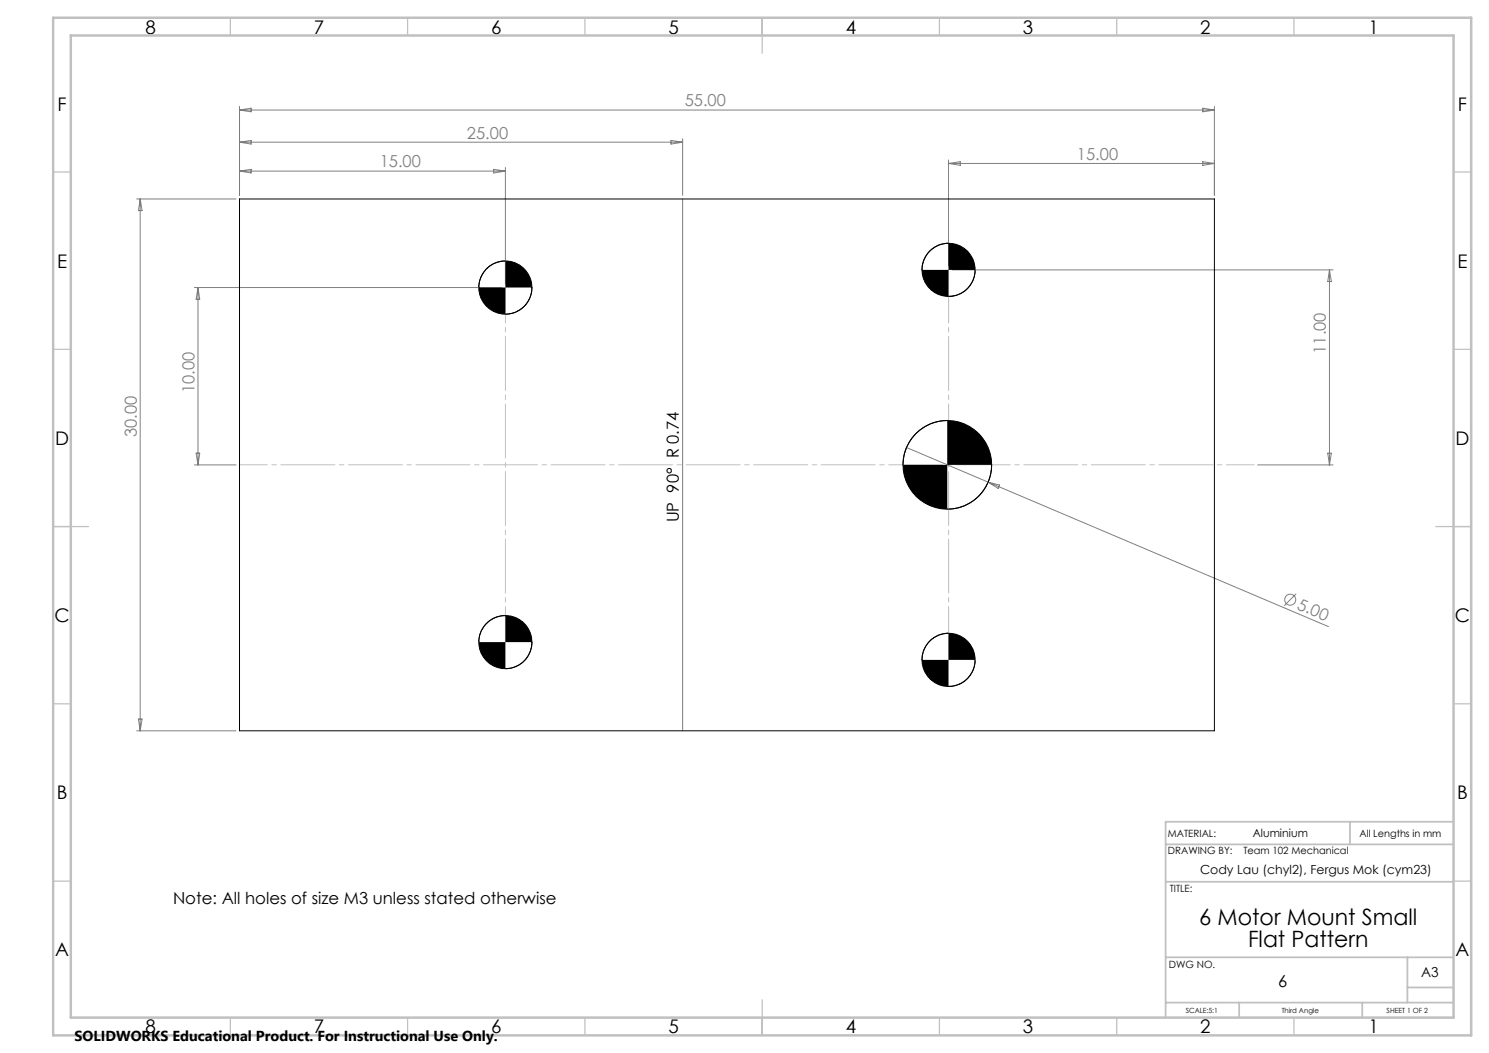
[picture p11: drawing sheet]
<svg xmlns="http://www.w3.org/2000/svg" width="420mm" height="297mm" viewBox="0 0 420 297" stroke-linecap="round" stroke-linejoin="round" font-family="sans-serif">
<g fill="none" stroke="#808080" stroke-width=".28">
<path d="M67.6 30v25.1M67.6 31h274.9M67.6 31l3.2-.5v1zM189.3 39.6l3.2 .5-3.2 .5zM192.5 39.1v16M339.3 30.5l3.2 .5-3.2 .5zM342.5 30v25.1M38.6 56.1h28M39.5 56.1v150M39.5 56.1l.6 3.3h-1zM67.6 40.1l3.2-.5v1zM67.6 48.3l3.2-.5v1z"/>
<path d="M67.6 48.3h75M67.6 40.1h124.9M139.2 47.8l3.4 .5-3.4 .5zM142.6 47.3v32.8M192.5 56.1v150M267.5 45.1v30M267.5 46.1h75M267.5 46.1l3.4-.5v1zM339.3 45.6l3.2 .5-3.2 .5zM268.6 76.1h107.4M375 76.1v55M375 76.1l.5 3.3h-1z"/>
<path d="M54.8 81.1h86.8M55.8 81.1v50M55.8 81.1l.5 3.3h-1zM54.8 131.1h11.8M55.3 127.8h1l-.5 3.3zM255.7 126.2l23 9.8M278.7 136l96 40.7M278.7 136l3.2 .8-.3 1zM354.8 131.1h21.2M374.5 127.8h1l-.5 3.3zM365.6 167.5l-3.4 3.3M38.6 206.1h28"/>
<path d="M39.1 202.8h1l-.6 3.3z"/>
<circle cx="363.9" cy="169.2" r="1.56"/>
</g>
<g fill="none" stroke="#000" stroke-width=".28">
<path d="M67.6 56.1h274.9v150h-274.9zM142.6 73.6a7.5 7.5 0 0 0-7.6 7.5M267.5 68.6a7.5 7.5 0 0 0-7.4 7.5M275.1 76.1a7.5 7.5 0 0 1-7.6 7.5M150 81.1a7.5 7.5 0 0 1-7.4 7.5M267.2 118.6a12.5 12.5 0 0 0-12.5 12.5M279.7 131.1a12.5 12.5 0 0 1-12.5 12.5M142.6 173.6a7.6 7.6 0 0 0-7.6 7.5M267.5 178.6a7.5 7.5 0 0 0-7.4 7.5M150 181.1a7.5 7.5 0 0 1-7.4 7.5M275.1 186.1a7.5 7.5 0 0 1-7.6 7.5"/>
<circle cx="267.6" cy="76.1" r="7.5"/>
<circle cx="142.5" cy="81.1" r="7.5"/>
<circle cx="267.2" cy="131.1" r="12.5"/>
<circle cx="142.5" cy="181.1" r="7.5"/>
<circle cx="267.6" cy="186.1" r="7.5"/>
</g>
<path d="M67.6 131.1h286.2" fill="none" stroke="#c0c0c0" stroke-width=".28" stroke-dasharray="15.2 1.3 1.3 1.3" stroke-dashoffset="7.4"/>
<path d="M142.6 81.1v100" fill="none" stroke="#c0c0c0" stroke-width=".28" stroke-dasharray="15.2 1.3 1.3 1.3" stroke-dashoffset="5.2"/>
<path d="M267.6 76.1v110" fill="none" stroke="#c0c0c0" stroke-width=".28" stroke-dasharray="15.2 1.3 1.3 1.3" stroke-dashoffset=".2"/>
<g fill="none" stroke="#c0c0c0" stroke-width=".35">
<path d="M65 5v5M115 5v5M165 5v5M215 5v10M265 5v5M315 5v5M365 5v5M15 48.5h5M410 48.5h5M15 98.5h5M410 98.5h5M15 148.5h10"/>
<path d="M405 148.5h10M15 198.5h5M410 198.5h5M15 248.5h5M410 248.5h5M65 287v5M115 287v5M165 287v5M215 282v10M265 287v5M315 287v5M365 287v5"/>
</g>
<path d="M328.8 238.2h81.2M380.8 231.8v6.4M410 231.8h-81.2v55.2M328.8 248.7h81.2M328.8 270h81.2M397 270v12.8M397 278.5h13M328.8 282.8h81.2M349.5 282.8v4.2M384.2 282.8v4.2" fill="none" stroke="#c0c0c0" stroke-width=".5"/>
<path d="M15 5h400v287h-400zM20 10h390v277h-390z" fill="none" stroke="#c0c0c0" stroke-width=".7"/>
<path d="M135 81.1a7.5 7.5 0 0 0 7.6 7.5v-7.5zM142.6 73.6v7.5h7.4a7.5 7.5 0 0 0-7.4-7.5zM135 181.1a7.6 7.6 0 0 0 7.6 7.5v-7.5zM142.6 173.6v7.5h7.4a7.5 7.5 0 0 0-7.4-7.5zM254.7 131.1a12.5 12.5 0 0 0 12.5 12.5v-12.5zM267.2 118.6v12.5h12.5a12.5 12.5 0 0 0-12.5-12.5zM260.1 76.1a7.5 7.5 0 0 0 7.4 7.5v-7.5zM267.5 68.6v7.5h7.6a7.5 7.5 0 0 0-7.6-7.5zM260.1 186.1a7.5 7.5 0 0 0 7.4 7.5v-7.5zM267.5 178.6v7.5h7.6a7.5 7.5 0 0 0-7.6-7.5z" fill="#000"/>
<g font-size="6.3">
<text x="338.3" y="260.9">6 Motor Mount Small</text>
<text x="352" y="267.2">Flat Pattern</text>
</g>
<g font-size="5.3">
<text x="41" y="9.5">8</text>
<text x="88.5" y="9.5">7</text>
<text x="138.5" y="9.5">6</text>
<text x="188.5" y="9.5">5</text>
<text x="238.5" y="9.5">4</text>
<text x="288.5" y="9.5">3</text>
<text x="338.5" y="9.5">2</text>
<text x="386" y="9.5">1</text>
<text x="16.2" y="31.3">F</text>
<text x="411.2" y="31.3">F</text>
<text x="16.1" y="75.5">E</text>
<text x="411.1" y="75.5">E</text>
<text x="15.5" y="125.5">D</text>
<text x="410.5" y="125.5">D</text>
<text x="15.4" y="175.5">C</text>
<text x="410.4" y="175.5">C</text>
<text x="16" y="225.5">B</text>
<text x="411" y="225.5">B</text>
<text x="15.5" y="269.8">A</text>
<text x="410.5" y="269.8">A</text>
<text x="41" y="291.5">8</text>
<text x="88.5" y="291.5">7</text>
<text x="138.5" y="291.5">6</text>
<text x="188.5" y="291.5">5</text>
<text x="238.5" y="291.5">4</text>
<text x="288.5" y="291.5">3</text>
<text x="338.5" y="291.5">2</text>
<text x="386" y="291.5">1</text>
</g>
<g font-size="4.7" fill="#808080">
<text x="193.1" y="30">55.00</text>
<text x="131.7" y="39.1">25.00</text>
<text x="107.1" y="47.2">15.00</text>
<text x="303.8" y="45.1">15.00</text>
<text x="374" y="99.8" transform="rotate(-90 374 99.8)">11.00</text>
<text x="54.8" y="110.8" transform="rotate(-90 54.8 110.8)">10.00</text>
<text x="38.6" y="123.4" transform="rotate(-90 38.6 123.4)">30.00</text>
<text x="365.6" y="171.7" transform="rotate(23 365.6 171.7)">5.00</text>
</g>
<g font-size="4.7">
<text x="191.5" y="147.3" transform="rotate(-90 191.5 147.3)">UP 90° R 0.74</text>
<text x="48.8" y="254.9">Note: All holes of size M3 unless stated otherwise</text>
<text x="360.5" y="278.4">6</text>
</g>
<text font-size="4.1" x="21" y="293.7">SOLIDWORKS Educational Product. For Instructional Use Only.</text>
<text font-size="3.9" x="400.9" y="275.5">A3</text>
<text font-size="3.5" x="338.5" y="246.5">Cody Lau (chyl2), Fergus Mok (cym23)</text>
<text font-size="3.2" x="353.4" y="236.2">Aluminium</text>
<g font-size="2.8">
<text x="329.4" y="236.2">MATERIAL:</text>
<text x="383.5" y="236.2">All Lengths in mm</text>
<text x="329.4" y="241">DRAWING BY:</text>
<text x="350.7" y="241">Team 102 Mechanical</text>
<text x="329.9" y="251.7">TITLE:</text>
<text x="329.7" y="272.9">DWG NO.</text>
</g>
<g font-size="2">
<text x="334.5" y="285.6">SCALE:5:1</text>
<text x="361.5" y="285.6">Third Angle</text>
<text x="391.1" y="285.6">SHEET 1 OF 2</text>
</g>
</svg>
